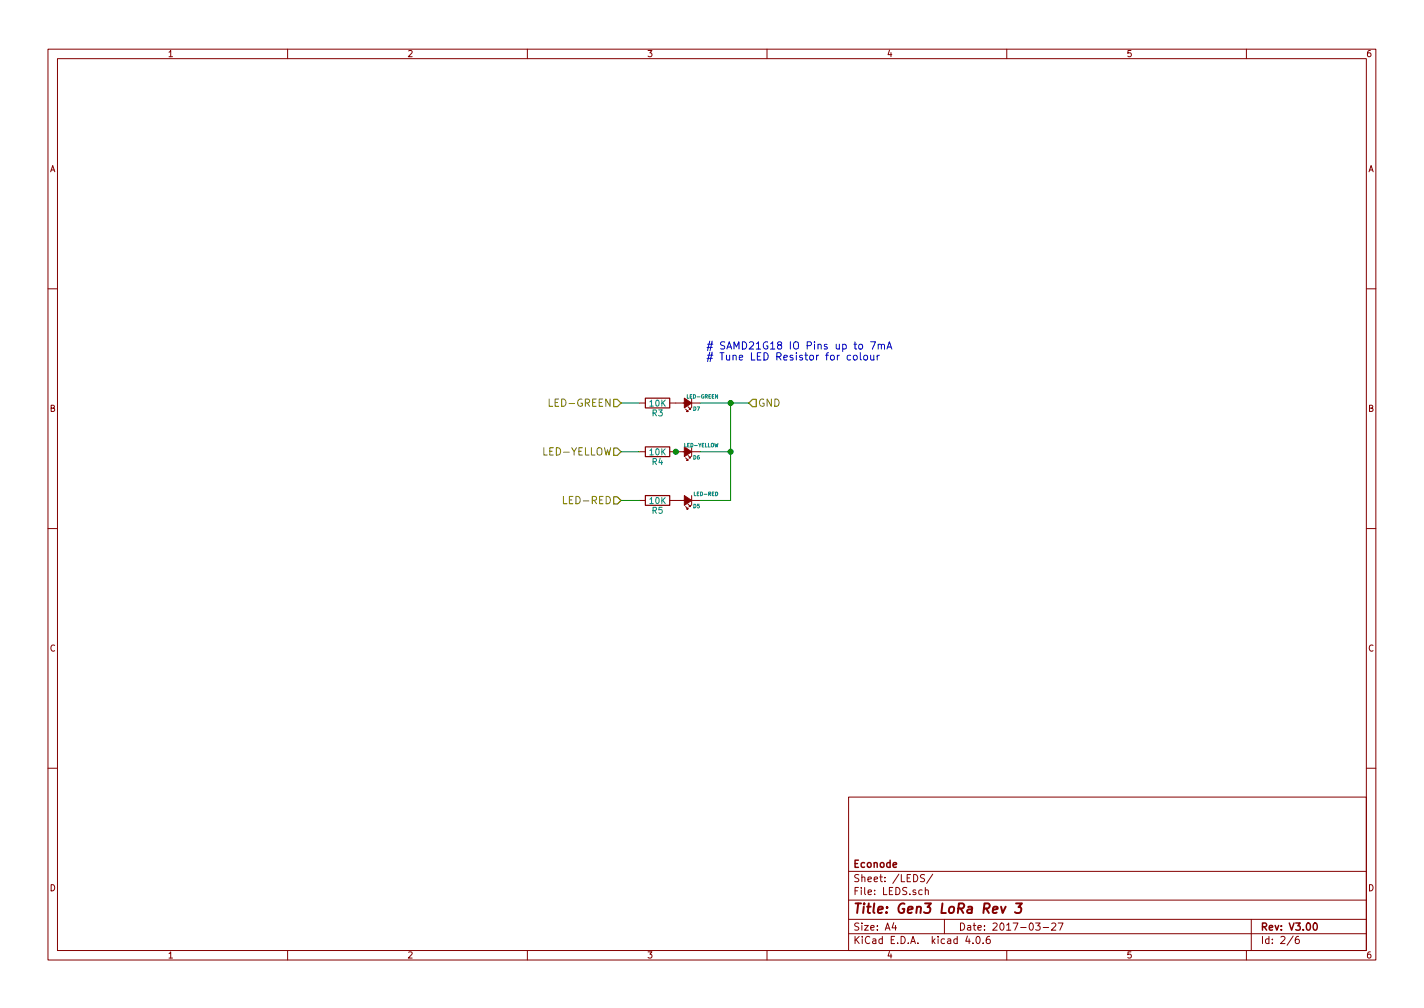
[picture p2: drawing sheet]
<svg xmlns="http://www.w3.org/2000/svg" width="297mm" height="210mm" viewBox="0 0 297 210" stroke-linecap="round" stroke-linejoin="round" font-family="sans-serif">
<g fill="none" stroke="#840000" stroke-width=".21">
<path d="M10 10.3h277v189.9h-277zM12 12.2h273v186.1h-273zM60 10.3v1.9M110 10.3v1.9M160 10.3v1.9M210 10.3v1.9M260 10.3v1.9M10 60.2h2M285 60.2h2M133.3 84.1h1.3M133.3 94.2h1.3M139.7 84.1h6.3"/>
<path d="M139.7 94.2h6.3M143 95.5l.5 .5h-.2h.2v-.2M143 85.3l.5 .5h-.2h.2v-.2M143.5 95l.5 .5h-.2h.2v-.3M143.5 84.8l.5 .5h-.2h.2v-.2M144.3 83.1v2M144.3 93.2v2M10 110.3h2M133.3 104.4h1.3M139.7 104.4h6.3M143 105.7l.5 .5h-.2h.2v-.3M143.5 105.2l.5 .5h-.2h.2v-.3"/>
<path d="M144.3 103.4v2M285 110.3h2M10 160.2h2M177 166.3h108v32h-108zM285 160.2h2M60 198.3v1.9M110 198.3v1.9M160 198.3v1.9M177 194.8h108M177 191.8h108M177 187.8h108M177 181.8h108"/>
<path d="M186.4 192.5l-.3 1h.9M186.8 193v1M192.9 182.5l-.6-.1-.3 .3 .1 .3 .7 .4v.4l-.2 .1-.6-.1M193 185.7l.2-.1 .4 .1v.9M193 185.1v1.5M194.6 182.3l-1.3 2M197 191.8v3M201.8 195.2l-.4 1.1h1M202.9 196.7v.1M203.8 195.4l.1-.1a.8 .8 0 0 1 .6 .8 .8 .8 0 0 1-.6 .7 .97 .97 0 0 1-.1-1.4zM205.1 196.7v.1M206.4 195.3l-.4 .1a1.11 1.11 0 0 0-.1 1.3l.4 .1 .2-.1 .1-.5-.3-.3-.4 .1-.2 .2"/>
<path d="M210 198.3v1.9M216 192.5h1l-.5 .6 .4 .1v.7l-.2 .1-.7-.1M217.6 193.5h1.1M219.4 192.7l.6-.2 .2 .5-.9 1h.9M220.7 192.5h1l-.6 1.5M260 198.3v1.9M261 191.8v6.5M269.7 195.2l-1.2 2M270.9 195.3l-.4 .1a1.11 1.11 0 0 0-.2 1.3l.5 .1 .2-.1v-.5l-.2-.3-.5 .1-.1 .2"/>
</g>
<path d="M274.1 192.7l.2-.2a.8 .8 0 0 1 .5 .8 .8 .8 0 0 1-.5 .7l-.4-.5z" fill="none" stroke="#840000" stroke-width=".3"/>
<path d="M208.8 189.1l.3 1.3 .7-1.3M211.9 188.4h1.3l-.8 .8a.48 .48 0 0 1 .7 .4l-.3 .7-.8 .1-.3-.1" fill="none" stroke="#840000" stroke-width=".41"/>
<path d="M128 83.3h.8l.7 .8-.7 .7h-.8zM128 93.5h.8l.7 .7-.7 .8h-.8zM156.2 84.1l.8-.8h.7v1.5h-.7zM128 103.6h.8l.7 .8-.7 .8h-.8z" fill="none" stroke="#848400" stroke-width=".25"/>
<path d="M117.5 103.6v1.5h.8" fill="none" stroke="#848400" stroke-width=".21"/>
<g fill="none" stroke="#0000c2" stroke-width=".21">
<path d="M177.4 74.2l-.4-.1-.3 .3 .2 .6h.5M178.1 74.2l.2-.1 .4 .1 .1 .6-.1 .2-.4 .1-.2-.2zM179.5 73.6v1.3l.2 .2M180.3 74.2l.4-.1 .3 .3v.4l-.3 .3-.4-.1-.1-.2zM181.6 71.3h1l-.6 1.5M181.6 74.1l.1 .9 .3 .1 .3-.2M182.3 74.1v1M183 74.1v1M183.2 72l.1-.1a.36 .36 0 0 1 .5 .1v.8M183.2 71.8v1M183.4 74.1l-.4 .3M183.8 72a.35 .35 0 0 1 .4-.2 .35 .35 0 0 1 .3 .2v.8"/>
<path d="M185 72.8l.5-1.5 .5 1.5M185.1 72.4h.8"/>
</g>
<path d="M134.6 83.1h5.1v2h-5.1zM134.6 93.2h5.1v2h-5.1zM134.6 103.4h5.1v2h-5.1z" fill="none" stroke="#840000" stroke-width=".25"/>
<path d="M129.5 84.1h3.8M129.5 94.2h3.8M146 84.1h10.2M146 94.2h6.4M152.4 84.1v20.3h-6.4M129.5 104.4h3.8" fill="none" stroke="#008400" stroke-width=".21"/>
<g fill="#840000" stroke="#840000" stroke-width=".21">
<path d="M142.7 103.4l1.6 1-1.6 1z"/>
<path d="M142.7 93.2l1.6 1-1.6 1z"/>
<path d="M142.7 83.1l1.6 1-1.6 1z"/>
</g>
<g fill="#008400" stroke="#008400" stroke-width=".25">
<circle cx="141" cy="94.2" r=".51"/>
<circle cx="152.4" cy="84.1" r=".51"/>
<circle cx="152.4" cy="94.2" r=".51"/>
</g>
<text font-size="2.8" fill="#840000" x="178" y="190.5">Title: Gen3 LoRa Rev 3</text>
<g font-size="2.1" fill="#0000c2">
<text x="147.3" y="72.9"># SAMD21G18 IO Pins up to 7mA</text>
<text x="147.3" y="75.2"># Tune LED Resistor for colour</text>
</g>
<g font-size="2.1" fill="#848400">
<text x="115.1" y="84.8">LED-GREEN</text>
<text x="158.1" y="84.8">GND</text>
<text x="113.6" y="95">LED-YELLOW</text>
<text x="118.2" y="105.2">LED-RED</text>
</g>
<g font-size="2.1" fill="#840000">
<text x="178" y="184">Sheet: /LEDS/</text>
<text x="178" y="181">Econode</text>
<text x="178" y="186.7">File: LEDS.sch</text>
<text x="178" y="196.9">KiCad E.D.A. kicad 4.0.6</text>
<text x="178" y="194.1">Size: A4</text>
<text x="200" y="194.1">Date: 2017-03-27</text>
<text x="263" y="194.1">Rev: V3.00</text>
<text x="263" y="196.9">Id: 2/6</text>
</g>
<g font-size="1.8" fill="#840000">
<text x="35" y="11.9">1</text>
<text x="85" y="11.9">2</text>
<text x="135" y="11.9">3</text>
<text x="185" y="11.9">4</text>
<text x="235" y="11.9">5</text>
<text x="285" y="11.9">6</text>
<text x="10.4" y="35.9">A</text>
<text x="285.4" y="35.9">A</text>
<text x="10.4" y="85.9">B</text>
<text x="285.4" y="85.9">B</text>
<text x="10.4" y="135.9">C</text>
<text x="285.4" y="135.9">C</text>
<text x="10.4" y="185.9">D</text>
<text x="285.4" y="185.9">D</text>
<text x="35" y="199.9">1</text>
<text x="85" y="199.9">2</text>
<text x="135" y="199.9">3</text>
<text x="185" y="199.9">4</text>
<text x="235" y="199.9">5</text>
<text x="285" y="199.9">6</text>
</g>
<g font-size="1.8" fill="#008484">
<text x="135.5" y="84.8">10K</text>
<text x="136" y="86.8">R3</text>
<text x="135.5" y="94.9">10K</text>
<text x="136" y="97">R4</text>
<text x="135.5" y="105.1">10K</text>
<text x="136" y="107.1">R5</text>
</g>
<g font-size="1.1" fill="#008484">
<text x="143.4" y="83.1">LED-GREEN</text>
<text x="144.6" y="85.6">D7</text>
<text x="142.7" y="93.3">LED-YELLOW</text>
<text x="144.6" y="95.8">D6</text>
<text x="144.6" y="106">D5</text>
<text x="144.9" y="103.4">LED-RED</text>
</g>
</svg>
